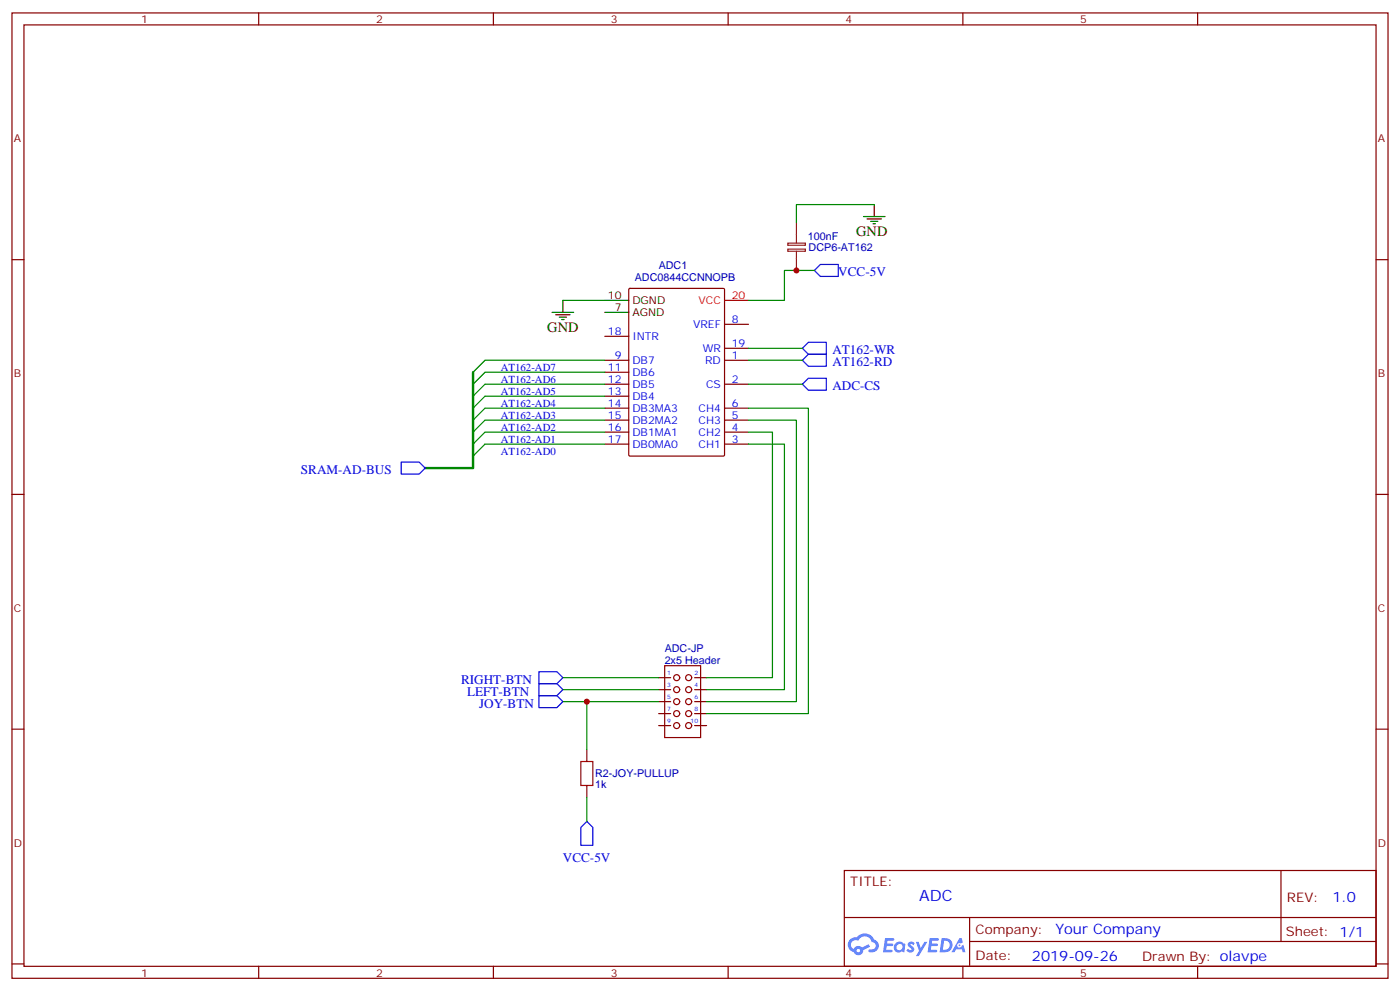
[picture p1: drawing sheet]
<svg xmlns="http://www.w3.org/2000/svg" width="412mm" height="292mm" viewBox="0 0 412 292" stroke-linecap="round" stroke-linejoin="round" font-family="sans-serif">
<path d="M139.3 109.6v28.3h-14.1" fill="none" stroke="#008700" stroke-width=".71"/>
<g fill="none" stroke="#870000" stroke-width=".35">
<path d="M3.5 3.8h405.4v284.3h-405.4zM7.1 7.3h398.2v277.3h-398.2zM76.2 3.8v3.5M145.3 3.8v3.5M214.5 3.8v3.5M283.6 3.8v3.5M352.8 3.8v3.5M3.5 76.5h3.6M405.3 76.5h3.6M3.5 145.6h3.6M405.3 145.6h3.6M3.5 214.8h3.6"/>
<path d="M405.3 214.8h3.6M248.7 256.4h156.6v28.2h-156.6zM377.3 256.4v20.9M248.7 270.2h156.5M285.6 277.3h119.6M285.6 270.2v14.2M3.5 283.9h3.6M76.2 284.6v3.5M145.3 284.6v3.5M214.5 284.6v3.5M283.6 284.6v3.5M352.8 284.6v3.5"/>
<path d="M405.3 283.9h3.6"/>
</g>
<g fill="#5487ff">
<path d="M267.7 277.6a1.22 1.22 0 0 1 1.7 .2l-.4 .6a.47 .47 0 0 0-.3-.4 .47 .47 0 0 0-.5 .2l.1 .2a1.14 1.14 0 0 1 .8 1.8 1.14 1.14 0 0 1-1.9 0l-.2-.2 .5-.6 .7 .5a.29 .29 0 0 0 .3-.3 .29 .29 0 0 0-.2-.3 1.04 1.04 0 0 1-.6-1.7z"/>
<path d="M260.7 276.3h2.4l.3 .2-.2 .5-1.8 .1-.1 .8h1.5l.3 .4-.3 .4h-1.6l-.2 1.1h1.7l.2 .3-.2 .3-2.6 .1z"/>
<path d="M273.8 276.3h2.4l.3 .2-.1 .5-1.8 .1-.2 .8h1.6l.3 .4-.4 .4h-1.6l-.1 1.1h1.7l.2 .3-.2 .3-2.6 .1z"/>
<path d="M282.6 276.3h.7l.3 1.3-.6 .3a.69 .69 0 0 0-1 .3 .69 .69 0 0 0 .4 .9 .69 .69 0 0 0 .9-.6l.5-.2 .6 2.2h-.8l-.2-.9h-1.8l-.5 .9h-.8z"/>
<path d="M269.8 277.4h.8l.6 1.8 1.1-1.8h.9l-2.6 4.2h-.8l.9-1.5z"/>
<path d="M277.4 276.3l-.6 4.2h1.3a2.11 2.11 0 0 0 2.5-2.1 2.11 2.11 0 0 0-2.5-2.1zM278.1 277.1a1.39 1.39 0 0 1 1.7 1.4 1.39 1.39 0 0 1-1.8 1.3h-.3z"/>
<path d="M263.7 277.9a1.54 1.54 0 0 0-.1 2.2 1.54 1.54 0 0 0 2.2 .1l.6 .3 .3-2.3-.2-.3h-.4a1.49 1.49 0 0 0-2.4 0zM264 278.9a.94 .94 0 0 1 1.8 0 .94 .94 0 0 1-1.8 0z"/>
<path d="M250.4 276.7a2.18 2.18 0 0 0 1.1 3.7 1.44 1.44 0 0 0 1.6 .9 1.44 1.44 0 0 0 1.2-1.4l2-1.1-.5-.7-1.9 1a1.47 1.47 0 0 0-2.4 .4 1.39 1.39 0 0 1-.7-1.9 1.39 1.39 0 0 1 2-.5 2.12 2.12 0 0 1 2.2-1.3 2.12 2.12 0 0 1 1.9 1.7 1.14 1.14 0 0 1 1.1 1.4 1.14 1.14 0 0 1-1.7 .7 .43 .43 0 0 0-.5 .4 .43 .43 0 0 0 .4 .5 1.98 1.98 0 0 0 2.5-1.2 1.98 1.98 0 0 0-1.2-2.6 3.1 3.1 0 0 0-5.3-.6l-.9 .1zM252.3 280a.55 .55 0 0 1 1.1 0 .55 .55 0 0 1-1.1 0z"/>
<circle cx="282.6" cy="278.4" r=".26"/>
</g>
<path d="M171.1 224.3h3.5v7.1h-3.5z" fill="none" stroke="#a10000" stroke-width=".35"/>
<g fill="none" stroke="#870000" stroke-width=".35">
<path d="M178.2 99.1h7M185.3 85.1l.3-.2h27.5l.3 .2v48.9l-.2 .3h-27.6l-.3-.2zM213.4 95.5h7.1M178.2 106.1h7M178.2 113.2h7M178.2 109.6h7M178.2 116.7h7M213.4 106.1h7.1M213.4 113.2h7.1M213.4 102.6h7.1M178.2 130.8h7M178.2 127.3h7"/>
<path d="M178.2 123.8h7M178.2 120.2h7M213.4 130.8h7.1M213.4 127.3h7.1M213.4 123.8h7.1M213.4 120.2h7.1M194 199.6h3.6M204.6 199.6h3.5M194 203.1h3.6M194 206.7h3.6M194 210.2h3.6M194 213.7h3.6"/>
<path d="M204.6 203.1h3.5M204.6 206.7h3.5M204.6 210.2h3.5M204.6 213.7h3.5M172.9 220.8v3.5M172.9 231.4v3.5"/>
</g>
<g fill="none" stroke="#900" stroke-width=".35">
<path d="M195.8 196.1h10.6v21.1h-10.6z"/>
<circle cx="199.3" cy="199.6" r=".88"/>
<circle cx="202.8" cy="199.6" r=".88"/>
<circle cx="199.3" cy="213.7" r=".88"/>
<circle cx="199.3" cy="210.2" r=".88"/>
<circle cx="199.3" cy="203.1" r=".88"/>
<circle cx="199.3" cy="206.7" r=".88"/>
<circle cx="202.8" cy="206.7" r=".88"/>
<circle cx="202.8" cy="203.1" r=".88"/>
<circle cx="202.8" cy="213.7" r=".88"/>
<circle cx="202.8" cy="210.2" r=".88"/>
</g>
<path d="M232.1 71.6h5.1v.6h-5.1zM232.1 73.4h5.1v.6h-5.1zM234.6 65.5v6M234.6 74v5.7" fill="none" stroke="#8c2424" stroke-width=".35"/>
<path d="M254.4 63.8h6.3M255.4 64.5h4.2M256.5 65.2h2.1M257.2 65.9h.7M257.5 60.3v3.5M162.6 92h6.4M163.7 92.7h4.2M164.7 93.4h2.2M165.5 94.1h.7M165.8 88.5v3.5M178.2 92h7M178.2 88.5h7" fill="none" stroke="#000" stroke-width=".35"/>
<path d="M213.4 88.5h7.1" fill="none" stroke="#f00" stroke-width=".35"/>
<path d="M241.7 77.9h5.2v3.5h-5.2l-1.8-1.7zM236.4 113.2l1.7-1.8h5.3v3.5h-5.3zM236.4 106.1l1.7-1.7h5.3v3.5h-5.3zM236.4 102.6l1.7-1.8h5.3v3.6h-5.3zM118.2 136.1h5.3l1.7 1.8-1.7 1.7h-5.3zM158.7 197.8h5.3l1.8 1.8-1.8 1.8h-5.3zM158.7 204.9h5.3l1.8 1.8-1.8 1.7h-5.3zM158.7 201.4h5.3l1.8 1.7-1.8 1.8h-5.3zM171.1 243.7l1.8-1.8 1.7 1.8v5.3h-3.5z" fill="none" stroke="#00f" stroke-width=".35"/>
<g fill="none" stroke="#008700" stroke-width=".35">
<path d="M239.9 79.7h-8.8v8.8h-10.6M257.5 60.3h-22.9v5.2M165.8 88.5h12.4M142.9 106.1h35.3M142.9 109.6h35.3M142.9 113.2h35.3M142.9 116.7h35.3M220.5 113.2h15.9M220.5 106.1h15.9M220.5 102.6h15.9M142.9 120.2h35.3M142.9 123.8h35.3"/>
<path d="M142.9 127.3h35.3M142.9 130.8h35.3M220.5 120.2h17.6v90h-30M220.5 123.8h14.1v82.9h-26.5M220.5 127.3h7v72.3h-19.4M220.5 130.8h10.6v72.3h-23M165.8 199.6h28.2M165.8 203.1h28.2M165.8 206.7h28.2M172.9 206.7v14.1M172.9 234.9v7"/>
</g>
<g fill="#c00">
<circle cx="172.9" cy="206.7" r=".88"/>
<circle cx="234.6" cy="79.7" r=".88"/>
</g>
<path d="M142.9 116.7l-3.6 3.5M142.9 113.2l-3.6 3.5M142.9 109.6l-3.6 3.6M142.9 106.1l-3.6 3.5M142.9 130.8l-3.6 3.5M142.9 127.3l-3.6 3.5M142.9 123.8l-3.6 3.5M142.9 120.2l-3.6 3.6" fill="none" stroke="#008700" stroke-width=".35"/>
<text font-size="4.6" fill="#00f" x="270.8" y="265.4">ADC</text>
<g font-size="4.2">
<text x="252.2" y="69.6">GND</text>
<text x="161.2" y="97.6">GND</text>
</g>
<g font-size="4.2" fill="#00f">
<text x="392.5" y="265.7">1.0</text>
<text x="310.9" y="275.2">Your Company</text>
<text x="304" y="283">2019-09-26</text>
</g>
<g font-size="3.9" fill="#00f">
<text x="246.9" y="81.4">VCC-5V</text>
<text x="245.2" y="107.9">AT162-RD</text>
<text x="245.2" y="104.4">AT162-WR</text>
<text x="245.2" y="114.9">ADC-CS</text>
<text x="88.6" y="139.6">SRAM-AD-BUS</text>
<text x="135.8" y="201.4">RIGHT-BTN</text>
<text x="137.6" y="204.9">LEFT-BTN</text>
<text x="141.1" y="208.4">JOY-BTN</text>
<text x="165.8" y="254">VCC-5V</text>
</g>
<g font-size="3.9" fill="#800">
<text x="250.5" y="261">TITLE:</text>
<text x="379.1" y="265.7">REV:</text>
<text x="287.4" y="275.2">Company:</text>
<text x="378.7" y="275.8">Sheet: 1/1</text>
<text x="287.4" y="282.9">Date:</text>
<text x="336.4" y="282.9">Drawn By: olavpe</text>
</g>
<g font-size="3.2" fill="#800">
<text x="41.6" y="6.8">1</text>
<text x="110.8" y="6.8">2</text>
<text x="179.9" y="6.8">3</text>
<text x="249.1" y="6.8">4</text>
<text x="318.2" y="6.8">5</text>
<text x="4.1" y="41.9">A</text>
<text x="405.9" y="41.9">A</text>
<text x="4.1" y="111.1">B</text>
<text x="405.9" y="111.1">B</text>
<text x="4.1" y="180.2">C</text>
<text x="405.9" y="180.2">C</text>
<text x="4.1" y="249.3">D</text>
<text x="405.9" y="249.3">D</text>
<text x="41.6" y="287.6">1</text>
<text x="110.8" y="287.6">2</text>
<text x="179.9" y="287.6">3</text>
<text x="249.1" y="287.6">4</text>
<text x="318.2" y="287.6">5</text>
</g>
<g font-size="3.2" fill="#000080">
<text x="237.9" y="70.7">100nF</text>
<text x="238.2" y="73.9">DCP6-AT162</text>
<text x="187" y="82.8">ADC0844CCNNOPB</text>
<text x="194" y="79.3">ADC1</text>
<text x="195.8" y="195.5">2x5 Header</text>
<text x="195.8" y="192">ADC-JP</text>
<text x="175.3" y="232.2">1k</text>
<text x="175.3" y="228.9">R2-JOY-PULLUP</text>
</g>
<g font-size="3.2">
<text x="179.1" y="88.1">10</text>
<text x="186.3" y="89.5">DGND</text>
<text x="181.1" y="91.7">7</text>
<text x="186.3" y="93.1">AGND</text>
</g>
<g font-size="3.2" fill="#f00">
<text x="205.8" y="89.5">VCC</text>
<text x="215.5" y="88.1">20</text>
</g>
<g font-size="3.2" fill="#00f">
<text x="215.5" y="95.2">8</text>
<text x="179.1" y="98.7">18</text>
<text x="186.3" y="100.1">INTR</text>
<text x="204.2" y="96.6">VREF</text>
<text x="181.1" y="105.8">9</text>
<text x="186.3" y="107.2">DB7</text>
<text x="207" y="103.6">WR</text>
<text x="207.7" y="107.2">RD</text>
<text x="215.5" y="105.8">1</text>
<text x="215.5" y="102.2">19</text>
<text x="147.5" y="109.4">AT162-AD7</text>
<text x="147.5" y="112.9">AT162-AD6</text>
<text x="179.1" y="109.3">11</text>
<text x="179.1" y="112.8">12</text>
<text x="186.3" y="110.7">DB6</text>
<text x="215.5" y="112.8">2</text>
<text x="147.5" y="116.4">AT162-AD5</text>
<text x="147.5" y="119.9">AT162-AD4</text>
<text x="179.1" y="116.3">13</text>
<text x="179.1" y="119.9">14</text>
<text x="186.3" y="114.2">DB5</text>
<text x="186.3" y="117.8">DB4</text>
<text x="208" y="114.2">CS</text>
<text x="215.5" y="119.9">6</text>
<text x="147.5" y="123.5">AT162-AD3</text>
<text x="179.1" y="123.4">15</text>
<text x="186.3" y="121.3">DB3MA3</text>
<text x="186.3" y="124.8">DB2MA2</text>
<text x="205.8" y="124.8">CH3</text>
<text x="205.8" y="121.3">CH4</text>
<text x="215.5" y="123.4">5</text>
<text x="147.5" y="127">AT162-AD2</text>
<text x="147.5" y="130.5">AT162-AD1</text>
<text x="179.1" y="126.9">16</text>
<text x="179.1" y="130.5">17</text>
<text x="186.3" y="128.3">DB1MA1</text>
<text x="186.3" y="131.9">DB0MA0</text>
<text x="205.8" y="131.9">CH1</text>
<text x="205.8" y="128.3">CH2</text>
<text x="215.5" y="130.5">3</text>
<text x="215.5" y="126.9">4</text>
<text x="147.5" y="134">AT162-AD0</text>
</g>
<g font-size="1.8" fill="#00f">
<text x="196.5" y="198.9">1</text>
<text x="196.5" y="202.4">3</text>
<text x="204.6" y="198.9">2</text>
<text x="204.6" y="202.4">4</text>
<text x="196.5" y="206">5</text>
<text x="196.5" y="209.5">7</text>
<text x="204.6" y="206">6</text>
<text x="204.6" y="209.5">8</text>
<text x="196.5" y="213">9</text>
<text x="203.4" y="213">10</text>
</g>
</svg>
